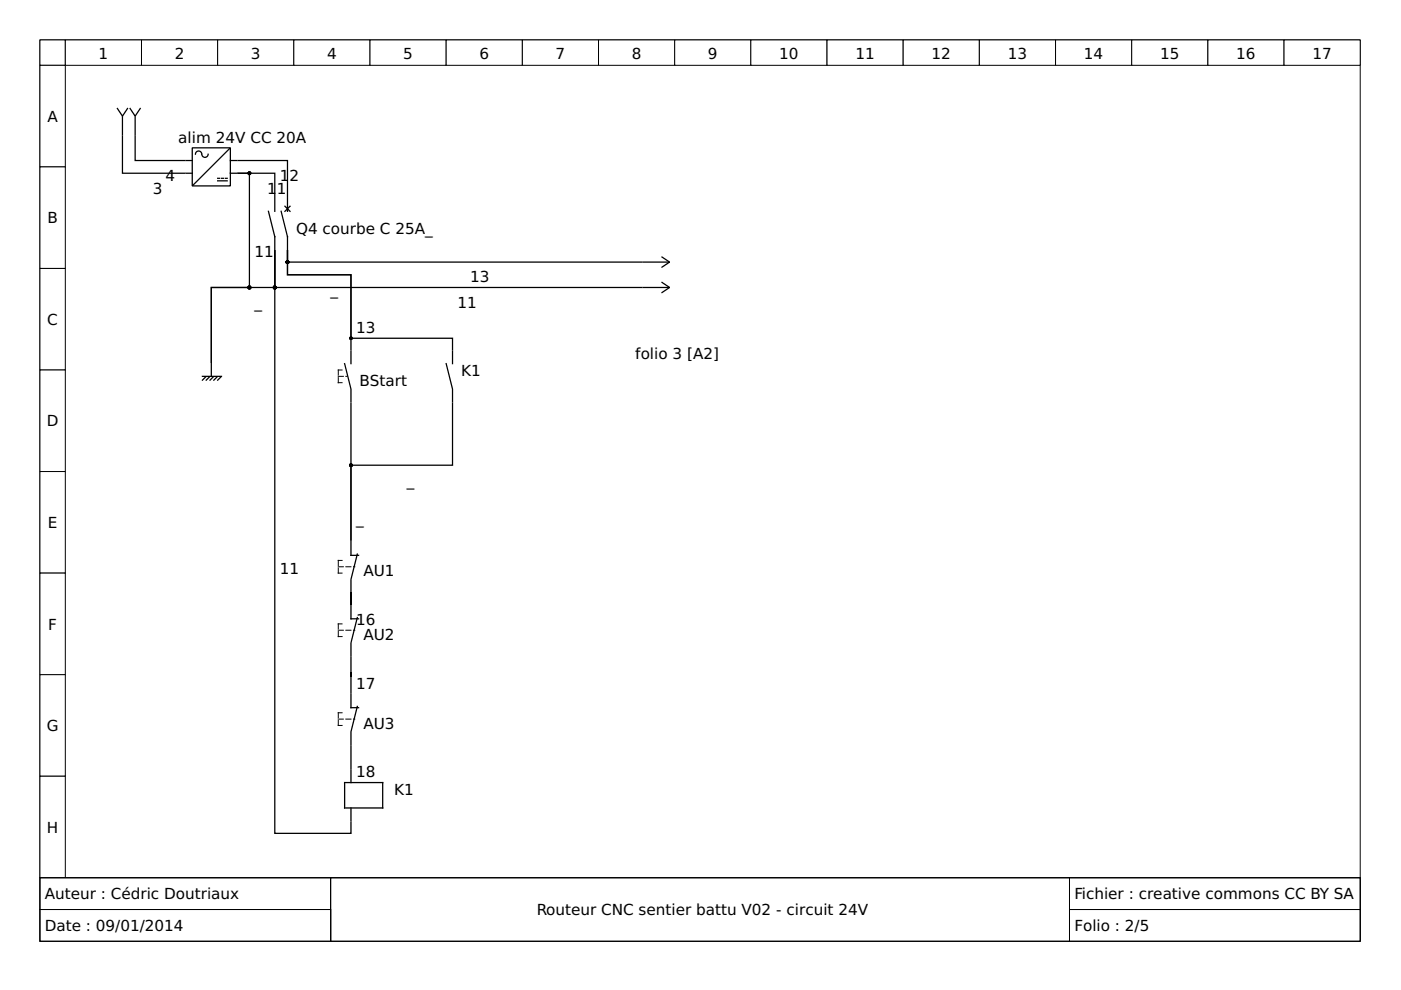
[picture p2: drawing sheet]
<svg xmlns="http://www.w3.org/2000/svg" width="297mm" height="210mm" viewBox="0 0 297 210" stroke-linecap="round" stroke-linejoin="round" font-family="sans-serif">
<path d="M8.5 8.5h279.9v177.6h-279.9z" fill="none" stroke="#000" stroke-width=".21"/>
<g fill="#fff" stroke="#000" stroke-width=".21">
<path d="M8.5 8.5h5.3v5.3h-5.3z"/>
<path d="M13.8 8.5h16.2v5.3h-16.2z"/>
<path d="M30 8.5h16.1v5.3h-16.1z"/>
<path d="M46.1 8.5h16.2v5.3h-16.2z"/>
<path d="M62.3 8.5h16.1v5.3h-16.1z"/>
<path d="M78.4 8.5h16.2v5.3h-16.2z"/>
<path d="M94.6 8.5h16.1v5.3h-16.1z"/>
<path d="M110.7 8.5h16.2v5.3h-16.2z"/>
<path d="M126.9 8.5h16.1v5.3h-16.1z"/>
<path d="M143 8.5h16.2v5.3h-16.2z"/>
<path d="M159.2 8.5h16.1v5.3h-16.1z"/>
<path d="M175.3 8.5h16.2v5.3h-16.2z"/>
<path d="M191.5 8.5h16.1v5.3h-16.1z"/>
<path d="M207.6 8.5h16.2v5.3h-16.2z"/>
<path d="M223.8 8.5h16.1v5.3h-16.1z"/>
<path d="M239.9 8.5h16.2v5.3h-16.2z"/>
<path d="M256.1 8.5h16.1v5.3h-16.1z"/>
<path d="M272.2 8.5h16.2v5.3h-16.2z"/>
<path d="M8.5 13.8h5.3v21.6h-5.3z"/>
<path d="M8.5 35.4h5.3v21.5h-5.3z"/>
<path d="M8.5 56.9h5.3v21.5h-5.3z"/>
<path d="M8.5 78.4h5.3v21.6h-5.3z"/>
<path d="M8.5 100h5.3v21.5h-5.3z"/>
<path d="M8.5 121.5h5.3v21.5h-5.3z"/>
<path d="M8.5 143h5.3v21.6h-5.3z"/>
<path d="M8.5 164.6h5.3v21.5h-5.3z"/>
<path d="M8.5 186.1h279.9v13.5h-279.9z"/>
<path d="M8.5 186.1h61.6v6.7h-61.6z"/>
</g>
<path d="M8.5 186.1h61.6v6.7h-61.6z" fill="none" stroke="#000" stroke-width=".21"/>
<path d="M70.1 186.1h156.7v13.5h-156.7z" fill="#fff" stroke="#000" stroke-width=".21"/>
<path d="M70.1 186.1h156.7v13.5h-156.7z" fill="none" stroke="#000" stroke-width=".21"/>
<path d="M226.8 186.1h61.6v6.7h-61.6z" fill="#fff" stroke="#000" stroke-width=".21"/>
<path d="M226.8 186.1h61.6v6.7h-61.6z" fill="none" stroke="#000" stroke-width=".21"/>
<path d="M8.5 192.8h61.6v6.8h-61.6z" fill="#fff" stroke="#000" stroke-width=".21"/>
<path d="M8.5 192.8h61.6v6.8h-61.6z" fill="none" stroke="#000" stroke-width=".21"/>
<path d="M226.8 192.8h61.6v6.8h-61.6z" fill="#fff" stroke="#000" stroke-width=".21"/>
<path d="M226.8 192.8h61.6v6.8h-61.6z" fill="none" stroke="#000" stroke-width=".21"/>
<g fill="none" stroke="#000" stroke-width=".27">
<path d="M24.9 23l1.1 1.6 1-1.6M26 28.9v7.8h13.2M26 24.8v3.9M27.6 23l1.1 1.6 1-1.6M28.7 28.9v5.1h10.5M28.7 24.8v3.9M39.4 34h1.4M39.4 36.7h1.4M40.8 31.3h8v8.1h-8zM42.8 32.6a.67 .67 0 0 0-.7-.6 .67 .67 0 0 0-.7 .7M44.1 32.7a.67 .67 0 0 1-.6 .7 .67 .67 0 0 1-.7-.7M46.1 37.8h.5"/>
<path d="M46.1 38.3h2.1M47 37.8h.4M47.8 37.8h.4M48.7 31.5l-7.8 7.8M48.8 34h1.4M48.8 36.7h1.4M50.5 34h10.5v7.8M56.9 44.8l1.4 5.4v2.7M58.3 53.1v123.6h16.1v-2.4M58.3 41.8v-5.1h-7.8h2.4v24.3h-8.1v15.8v-15.8h13.5v-7.9M58.3 53.1v7.9h77.7M58.3 42.1v2.7"/>
<path d="M59.6 44.8l1.4 5.4v2.7M60.4 43.7l1.1 1.1M61 53.1v5.2h13.4v13.4h21.5v2.4M61 53.1v5.2h13.4v15.8M61 53.1v2.5h75M61 42.1v2.7M61.5 43.7l-1.1 1.1M136.3 55.6h5.4M140.4 54.5l1.6 1.1-1.6 1M140.4 59.9l1.6 1.1-1.6 1M42.9 79.8h4.1M43.6 79.9l-.7 .7"/>
<path d="M44.4 79.9l-.7 .7M44.8 77.1v2.7M45.2 79.9l-.7 .7M46 79.9l-.7 .7M46.8 79.9l-.7 .7M73.1 77.1l1.3 5.4v2.7M74.4 74.4v2.7M94.6 77.1l1.3 5.4v2.7M95.9 74.4v2.7M136.3 61h5.4M74.4 85.4v29.1v-15.9h21.5v-13.2M74.4 114.8v2.9h1.6"/>
<path d="M75.8 117.5l-1.4 5.4v2.7M74.4 128.2v3h1.6M74.4 125.8v2.4v-2.6v2.4M74.4 139.3v7.5M75.8 130.9l-1.4 5.4v2.7M74.4 147.1v2.9h1.6M74.4 158.1v4.9M75.8 149.8l-1.4 5.4v2.6M73.1 165.9h8v5.4h-8zM74.4 163.2v2.7M74.4 171.3v2.7"/>
</g>
<g fill="#000" stroke="#000" stroke-width=".27">
<circle cx="52.9" cy="36.7" r=".27"/>
<circle cx="61" cy="55.6" r=".27"/>
<circle cx="52.9" cy="61" r=".27"/>
<circle cx="58.3" cy="61" r=".27"/>
<circle cx="74.4" cy="71.7" r=".27"/>
<circle cx="74.4" cy="98.6" r=".27"/>
</g>
<g fill="none" stroke="#000" stroke-width=".21" stroke-dasharray="1.1 .5">
<path d="M71.7 78.4v2.7M71.7 79.8h1.9M71.7 78.4h.8M71.7 81.1h.8M71.7 118.8v2.7M71.7 118.8h.8M71.7 120.2h3.5M71.7 121.5h.8M71.7 132.3v2.7M71.7 133.6h3.5M71.7 132.3h.8M71.7 135h.8"/>
<path d="M71.7 151.1v2.7M71.7 152.5h3.5M71.7 151.1h.8M71.7 153.8h.8"/>
</g>
<g font-size="3.2">
<text x="20.9" y="12.5">1</text>
<text x="37" y="12.5">2</text>
<text x="53.2" y="12.5">3</text>
<text x="69.3" y="12.5">4</text>
<text x="85.5" y="12.5">5</text>
<text x="101.6" y="12.5">6</text>
<text x="117.8" y="12.5">7</text>
<text x="133.9" y="12.5">8</text>
<text x="150.1" y="12.5">9</text>
<text x="165.2" y="12.5">10</text>
<text x="181.4" y="12.5">11</text>
<text x="197.5" y="12.5">12</text>
<text x="213.7" y="12.5">13</text>
<text x="229.8" y="12.5">14</text>
<text x="246" y="12.5">15</text>
<text x="262.1" y="12.5">16</text>
<text x="278.3" y="12.5">17</text>
<text x="10.1" y="25.8">A</text>
<text x="37.8" y="30.3">alim 24V CC 20A</text>
<text x="32.4" y="41">3</text>
<text x="35.1" y="38.3">4</text>
<text x="56.6" y="41">1</text>
<text x="58.7" y="41">1</text>
<text x="59.3" y="38.3">1</text>
<text x="61.4" y="38.3">2</text>
<text x="10.1" y="47.3">B</text>
<text x="62.8" y="49.5">Q4 courbe C 25A_</text>
<text x="54" y="54.5">11</text>
<text x="99.7" y="59.9">13</text>
<text x="54" y="65.3">_</text>
<text x="70.1" y="62.6">_</text>
<text x="97" y="65.3">11</text>
<text x="10" y="68.9">C</text>
<text x="75.5" y="70.6">13</text>
<text x="134.7" y="76">folio 3 [A2]</text>
<text x="76.2" y="81.8">BStart</text>
<text x="97.8" y="79.8">K1</text>
<text x="9.9" y="90.4">D</text>
<text x="86.3" y="102.9">_</text>
<text x="10.1" y="111.9">E</text>
<text x="75.5" y="111">_</text>
<text x="59.3" y="121.8">11</text>
<text x="77" y="122.2">AU1</text>
<text x="10.2" y="133.5">F</text>
<text x="75.5" y="132.5">16</text>
<text x="77" y="135.6">AU2</text>
<text x="75.5" y="146">17</text>
<text x="9.9" y="155">G</text>
<text x="77" y="154.5">AU3</text>
<text x="75.5" y="164.8">18</text>
<text x="83.6" y="168.6">K1</text>
<text x="9.9" y="176.5">H</text>
<text x="9.5" y="190.7">Auteur : Cédric Doutriaux</text>
<text x="227.8" y="190.7">Fichier : creative commons CC BY SA</text>
<text x="9.5" y="197.4">Date : 09/01/2014</text>
<text x="113.8" y="194.1">Routeur CNC sentier battu V02 - circuit 24V</text>
<text x="227.8" y="197.4">Folio : 2/5</text>
</g>
</svg>
